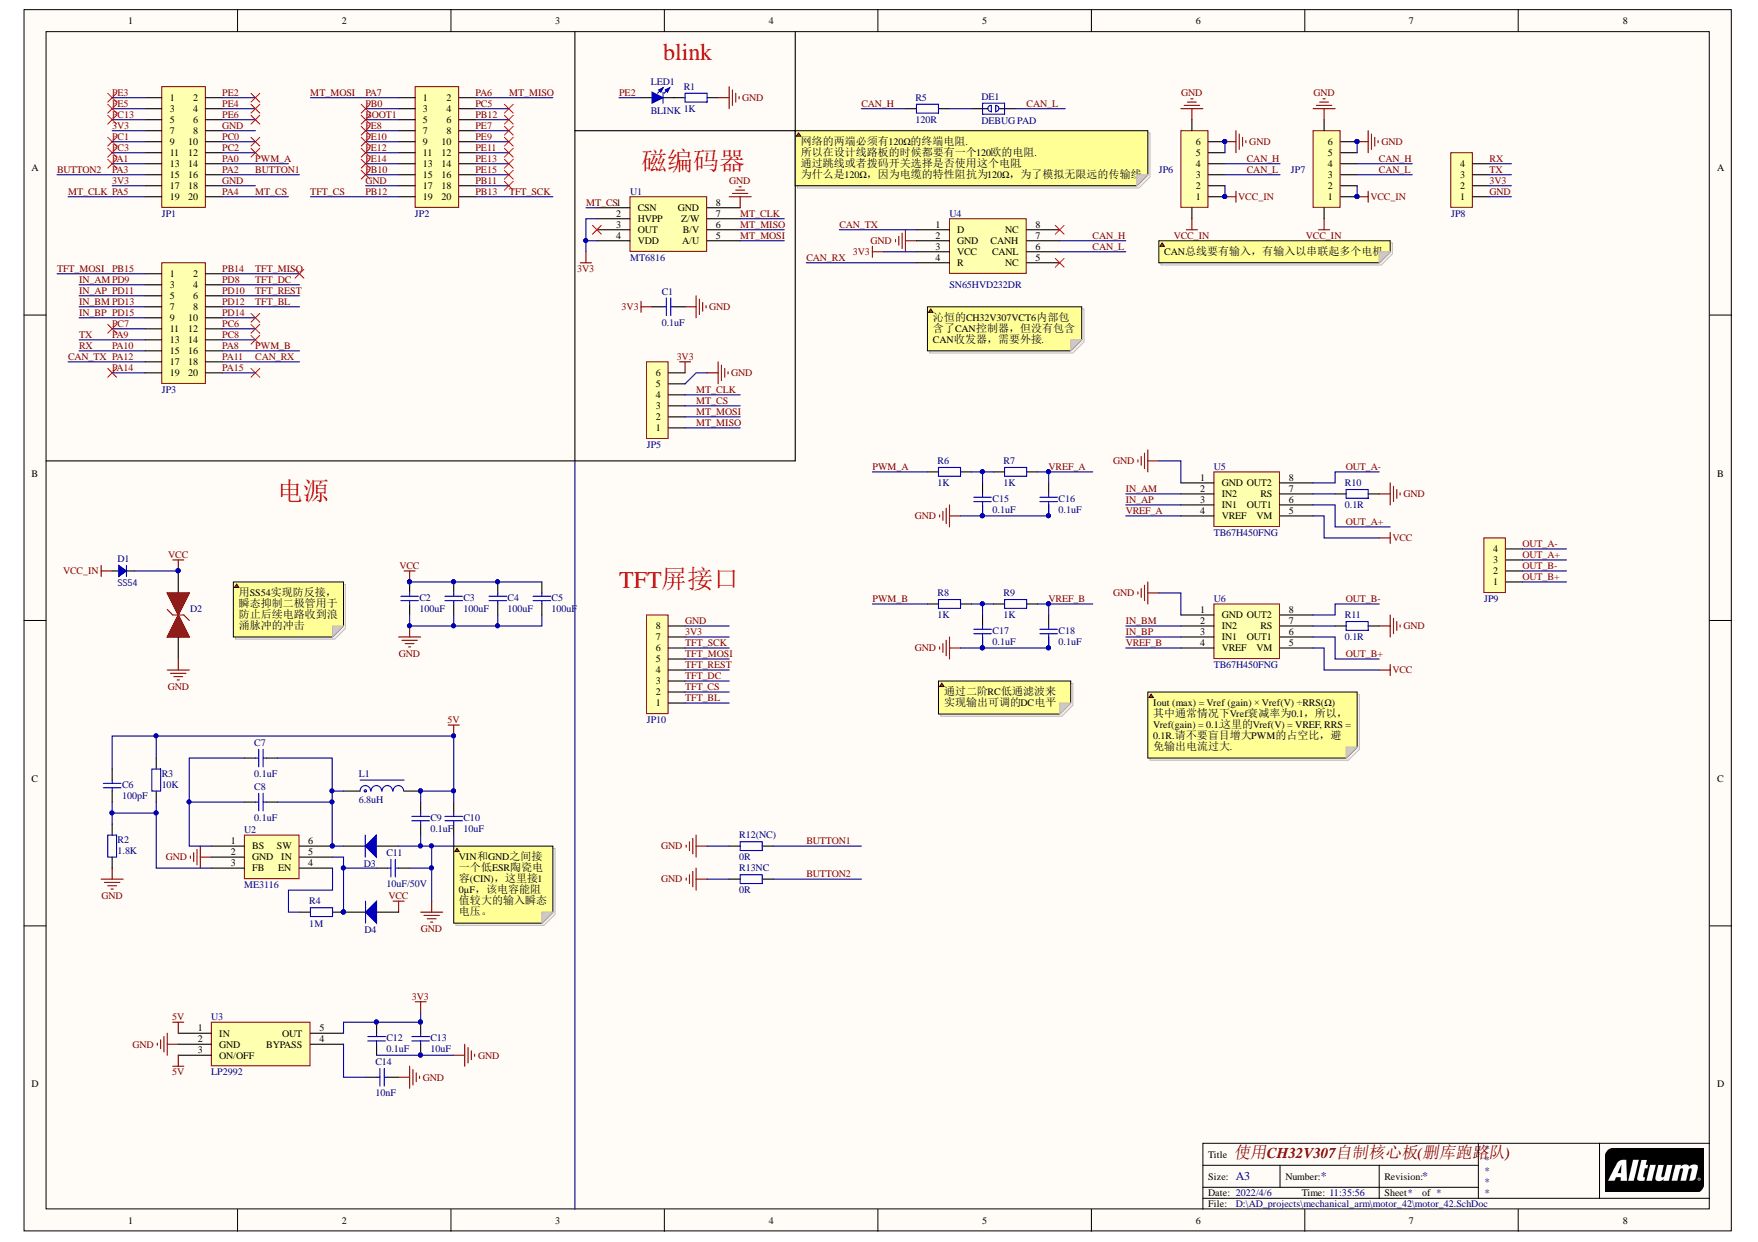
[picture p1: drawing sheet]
# Altium schematic sheet motor_42.SchDoc: 使用CH32V307自制核心板(删库跑路队)
size A3; Author: rofirger

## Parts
C1  0.1uF  [C0805_L]
C2  100uF  [C1206_L]
C3  100uF  [C1206_L]
C4  100uF  [C1206_L]
C5  100uF  [C1206_L]
C6  100pF  [C0402_L]
C7  0.1uF  [C0402_L]
C8  0.1uF  [C0402_L]
C9  0.1uF  [C0402_L]
C10  10uF  [C0402_L]
C11  10uF/50V  [C0603_L]
C12  0.1uF  [C0402_L]
C13  10uF  [C0402_L]
C14  10nF  [C0402_L]
C15  0.1uF  [C0402_L]
C16  0.1uF  [C0402_L]
C17  0.1uF  [C0402_L]
C18  0.1uF  [C0402_L]
D1  SS54  [SMA]
D2  SMBJ28CA  [SMB]  (value not drawn)
D3  二极管-5819W  [SOD-323]  (value not drawn)
D4  二极管-5819W  [SOD-323]  (value not drawn)
DE1  DEBUG PAD  [DEBUG_A]
JP1  Header 2X10  [HDR2.54-LI-2x10P]  (value not drawn)
JP2  Header 2X10  [HDR2.54-LI-2x10P]  (value not drawn)
JP3  Header 2X10  [HDR2.54-LI-2x10P]  (value not drawn)
JP5  HDR-1X6  [HDR2.54-LI-6P]  (value not drawn)
JP6  HDR-1X6  [SH1.0-WT-6P]  (value not drawn)
JP7  HDR-1X6  [SH1.0-WT-6P]  (value not drawn)
JP8  HDR-1X4  [HDR2.54-LI-4P]  (value not drawn)
JP9  HDR-1X4  [XH2.54-LI-4P]  (value not drawn)
JP10  HDR-1X8  [HDR2.54-M-LI-8P]  (value not drawn)
L1  6.8uH  [L-SMD-0420]
LED1  BLINK  [LED0805_G]
R1  1K  [R0402_L]
R2  1.8K  [R0402_L]
R3  10K  [R0402_L]
R4  1M  [R0402_L]
R5  120R  [R0402_L]
R6  1K  [R0402_L]
R7  1K  [R0402_L]
R8  1K  [R0402_L]
R9  1K  [R0402_L]
R10  0.1R  [R1206_L]
R11  0.1R  [R1206_L]
R12(NC)  0R  [R0603_L]
R13NC  0R  [R0603_L]
U1  MT6816  [SOP8_L]
U2  ME3116  [SOT23-6]
U3  LP2992  [SOT23-5]
U4  Manufacturer Part Number: SN65HVD232DR  [SOIC-8]  (hidden comment: SN65HVD232D)
U5  TB67H450FNG  [HSOP-8]
U6  TB67H450FNG  [HSOP-8]

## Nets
3V3: C1.1 C12.2 C13.2 JP1.7 JP1.17 JP5.6 JP8.2 JP10.7 U1.2(HVPP) U1.4(VDD) U3.5(OUT) U4.3(VCC)
5V: C6.2 C9.1 C10.2 L1.2 R3.2 U3.1(IN) U3.3(ON/OFF)
GND: C1.2 C2.1 C3.1 C4.1 C5.1 C9.2 C10.1 C11.1 C12.1 C13.1 C14.1 C15.1 C16.1 C17.1 C18.1 D2.1 D3.1(A) JP1.8 JP1.18 JP2.17 JP5.5 JP6.0 JP6.5 JP6.6 JP7.0 JP7.5 JP7.6 JP8.1 JP10.8 R1.2 R2.1 R10.2 R11.2 R12(NC).1 R13NC.1 U1.8(GND) U2.2(GND) U3.2(GND) U4.2(GND) U5.1(GND) U6.1(GND)
VCC: C2.2 C3.2 C4.2 C5.2 D1.2(K) D2.2 D4.1(A) U5.5(VM) U6.5(VM)
VCC_IN: D1.1(A) JP6.0 JP6.1 JP6.2 JP7.0 JP7.1 JP7.2
BOOT1: JP2.5
BUTTON1: JP1.16 R12(NC).2  [also labelled PA2]
BUTTON2: JP1.15 R13NC.2  [also labelled PA3]
CAN_H: JP6.4 JP7.4 R5.1 U4.7(CANH)
CAN_L: DE1.2 JP6.3 JP7.3 U4.6(CANL)
CAN_RX: JP3.18 U4.4(R)  [also labelled PA11]
CAN_TX: JP3.17 U4.1(D)  [also labelled PA12]
IN_AM: JP3.3 U5.2(IN2)  [also labelled PD9]
IN_AP: JP3.5 U5.3(IN1)  [also labelled PD11]
IN_BM: JP3.7 U6.2(IN2)  [also labelled PD13]
IN_BP: JP3.9 U6.3(IN1)  [also labelled PD15]
MT_CLK: JP1.19 JP5.4 U1.7(Z/W)  [also labelled PA5]
MT_CS: JP1.20 JP5.3 U1.1(CSN)  [also labelled PA4]
MT_MISO: JP2.2 JP5.1 U1.6(B/V)  [also labelled PA6]
MT_MOSI: JP2.1 JP5.2 U1.5(A/U)  [also labelled PA7]
OUT_A+: JP9.3 U5.6(OUT1)
OUT_A-: JP9.4 U5.8(OUT2)
OUT_B+: JP9.1 U6.6(OUT1)
OUT_B-: JP9.2 U6.8(OUT2)
PA0: JP1.14 R6.1  [also labelled PWM_A]
PA1: JP1.13
PA8: JP3.16 R8.1  [also labelled PWM_B]
PA9: JP3.13 JP8.3  [also labelled TX]
PA10: JP3.15 JP8.4  [also labelled RX]
PA14: JP3.19
PA15: JP3.20
PB0: JP2.3
PB10: JP2.15
PB11: JP2.18
PB12: JP2.6 JP2.19 JP10.2  [also labelled TFT_CS]
PB13: JP2.20 JP10.6  [also labelled TFT_SCK]
PB14: JP3.2  [also labelled TFT_MISO]
PB15: JP3.1 JP10.5  [also labelled TFT_MOSI]
PC0: JP1.10
PC1: JP1.9
PC2: JP1.12
PC3: JP1.11
PC5: JP2.4
PC6: JP3.12
PC7: JP3.11
PC8: JP3.14
PC13: JP1.5
PD8: JP3.4 JP10.3  [also labelled TFT_DC]
PD10: JP3.6 JP10.4  [also labelled TFT_REST]
PD12: JP3.8 JP10.1  [also labelled TFT_BL]
PD14: JP3.10
PE2: JP1.2 LED1.1(A)
PE3: JP1.1
PE4: JP1.4
PE5: JP1.3
PE6: JP1.6
PE7: JP2.8
PE8: JP2.7
PE9: JP2.10
PE10: JP2.9
PE11: JP2.12
PE12: JP2.11
PE13: JP2.14
PE14: JP2.13
PE15: JP2.16
VREF_A: C16.2 R7.2 U5.4(VREF)
VREF_B: C18.2 R9.2 U6.4(VREF)
NetC6_1: C6.1 R2.2 R3.1 U2.3(FB)
NetC7_1: C7.1 C8.1 D3.2(K) L1.1 U2.6(SW)
NetC7_2: C7.2 C8.2 U2.1(BS)
NetC11_2: C11.2 D4.2(K) R4.2 U2.5(IN)
NetC14_2: C14.2 U3.4(BYPASS)
NetC15_2: C15.2 R6.2 R7.1
NetC17_2: C17.2 R8.2 R9.1
NetDE1_1: DE1.1 R5.2
NetLED1_2: LED1.2(K) R1.1
NetR4_1: R4.1 U2.4(EN)
NetR10_1: R10.1 U5.7(RS)
NetR11_1: R11.1 U6.7(RS)

Not connected (* = marked no-connect by the designer): U1 3(OUT)*; U4 5(NC)* 8(NC)*

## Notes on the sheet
- blink
- 磁编码器
- 网络的两端必须有120Ω的终端电阻.
  所以在设计线路板的时候都要有一个120欧的电阻.
  通过跳线或者拨码开关选择是否使用这个电阻.
  为什么是120Ω，因为电缆的特性阻抗为120Ω，为了模拟无限远的传输线.
- CAN总线要有输入，有输入以串联起多个电机
- 沁恒的CH32V307VCT6内部包含了CAN控制器，但没有包含CAN收发器，需要外接.
- 电源
- (near JP10) TFT屏接口
- 用SS54实现防反接，瞬态抑制二极管用于防止后续电路收到浪涌脉冲的冲击
- 通过二阶RC低通滤波来实现输出可调的DC电平
- Iout (max) = Vref (gain) × Vref(V) ÷RRS(Ω) 其中通常情况下Vref衰减率为0.1，所以，Vref(gain) = 0.1.这里的Vref(V) = VREF, RRS = 0.1R.请不要盲目增大PWM的占空比，避免输出电流过大.
- (near C10) VIN和GND之间接一个低ESR陶瓷电容(CIN)，这里接10μF，该电容能阻值较大的输入瞬态电压。
